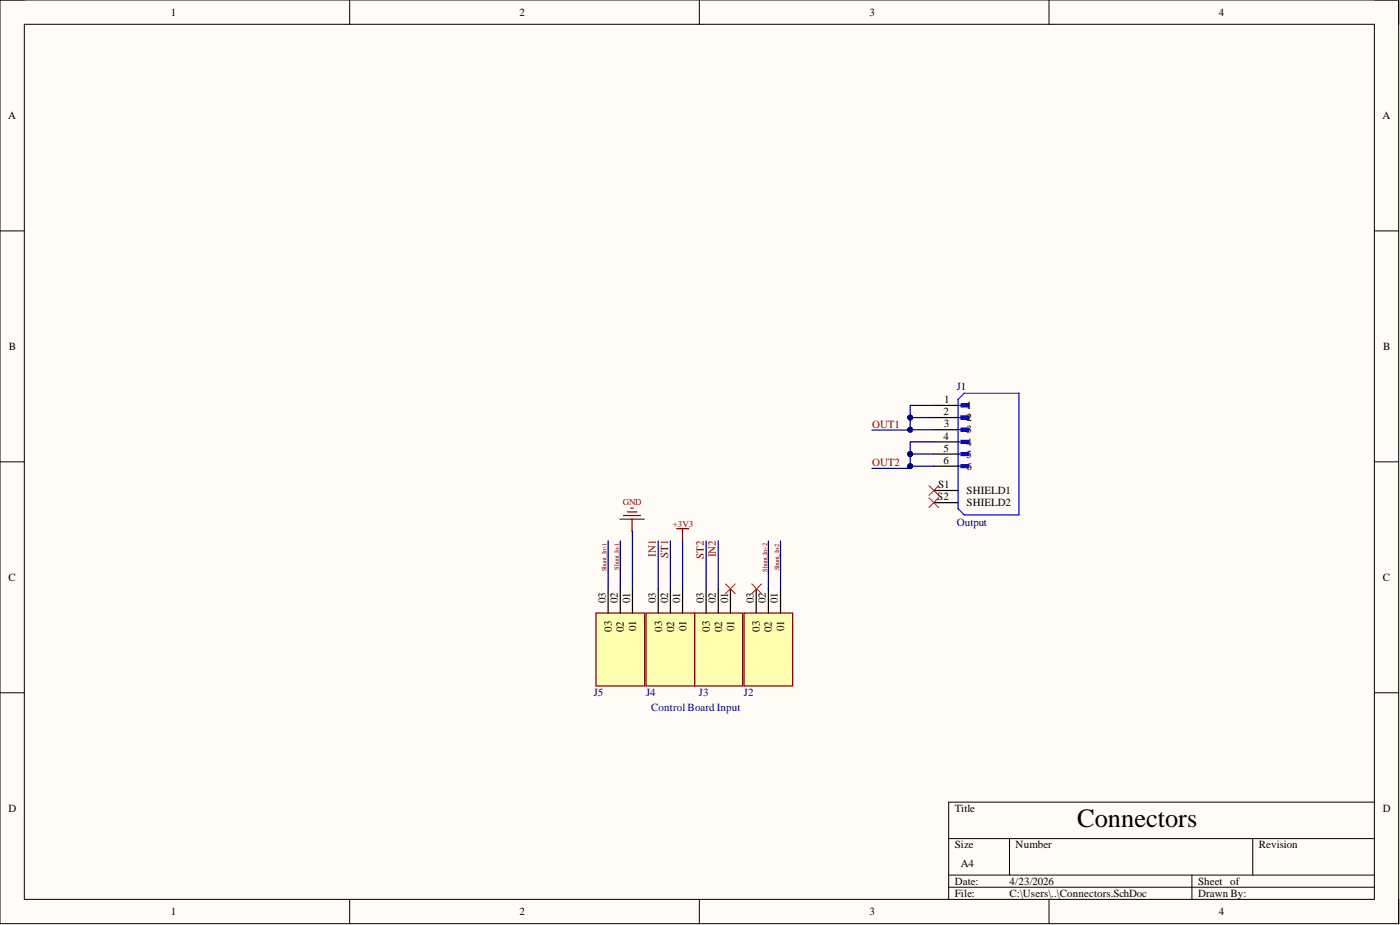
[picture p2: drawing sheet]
<svg xmlns="http://www.w3.org/2000/svg" width="292mm" height="193mm" viewBox="0 0 292 193" stroke-linecap="round" stroke-linejoin="round" font-family="sans-serif">
<path d="M0 0h291.8v192.7h-291.8z" fill-rule="evenodd" fill="#fffcf8"/>
<path d="M0 0h291.8v192.7h-291.8z" fill="none" stroke="#000" stroke-width=".21"/>
<path d="M5.1 5.1h281.7v182.5h-281.7z" fill-rule="evenodd" fill="#fffcf8"/>
<g fill="none" stroke="#000" stroke-width=".21">
<path d="M0 0h5.1M73 0v5.1M145.9 0v5.1M218.9 0v5.1M286.8 0h5v5.1M5.1 5.1h281.7v182.5h-281.7zM0 48.2h5.1M286.8 48.2h5M0 96.3h5.1M286.8 96.3h5M0 144.5h5.1M286.8 144.5h5"/>
<path d="M197.9 174.9h88.9M210.6 174.9v7.7M261.4 174.9v7.7M286.8 167.3h-88.9v20.3M73 187.6v5.1M145.9 187.6v5.1M197.9 182.6h88.9M197.9 185.1h88.9M218.9 187.6v5.1M248.7 182.6v5M291.8 187.6v5.1"/>
</g>
<path d="M200.5 84.3h1.6v.6h-1.6z" fill-rule="evenodd" fill="#00f"/>
<path d="M200.5 84.3h1.6v.6h-1.6z" fill="none" stroke="#00f" stroke-width=".25"/>
<path d="M200.5 86.8h1.6v.6h-1.6z" fill-rule="evenodd" fill="#00f"/>
<path d="M200.5 86.8h1.6v.6h-1.6z" fill="none" stroke="#00f" stroke-width=".25"/>
<path d="M200.5 86.8h1.6v.6h-1.6z" fill-rule="evenodd" fill="#00f"/>
<path d="M200.5 86.8h1.6v.6h-1.6z" fill="none" stroke="#00f" stroke-width=".25"/>
<path d="M200.5 89.3h1.6v.7h-1.6z" fill-rule="evenodd" fill="#00f"/>
<path d="M200.5 89.3h1.6v.7h-1.6z" fill="none" stroke="#00f" stroke-width=".25"/>
<path d="M200.5 91.9h1.6v.6h-1.6z" fill-rule="evenodd" fill="#00f"/>
<path d="M200.5 91.9h1.6v.6h-1.6z" fill="none" stroke="#00f" stroke-width=".25"/>
<path d="M200.5 94.4h1.6v.6h-1.6z" fill-rule="evenodd" fill="#00f"/>
<path d="M200.5 94.4h1.6v.6h-1.6z" fill="none" stroke="#00f" stroke-width=".25"/>
<path d="M200.5 96.9h1.6v.7h-1.6z" fill-rule="evenodd" fill="#00f"/>
<path d="M199.9 83.3l1.3-1.3h11.4v25.4h-11.4l-1.3-1.3zM199.9 84.6h1.9M199.9 87.1h1.9M199.9 89.6h1.9M199.9 92.2h1.9M199.9 94.7h1.9M199.9 97.3h1.9M200.5 96.9h1.6v.7h-1.6z" fill="none" stroke="#00f" stroke-width=".25"/>
<path d="M194.8 84.6h5.1M194.8 87.1h5.1M194.8 89.6h5.1M194.8 92.2h5.1M194.8 94.7h5.1M194.8 97.3h5.1M194.8 102.3h5.1M194.8 104.9h5.1" fill="none" stroke="#000" stroke-width=".25"/>
<path d="M193.8 103.8l2 2.1M193.8 101.3l2 2M195.8 103.8l-2 2.1M195.8 101.3l-2 2" fill="none" stroke="#f00" stroke-width=".21"/>
<path d="M155.2 127.9h10.2v15.2h-10.2z" fill-rule="evenodd" fill="#ffffb0"/>
<path d="M155.2 127.9h10.2v15.2h-10.2z" fill="none" stroke="#800000" stroke-width=".25"/>
<path d="M157.8 122.8v5.1M160.3 122.8v5.1M162.9 122.8v5.1" fill="none" stroke="#000" stroke-width=".25"/>
<path d="M144.8 127.9h10.1v15.2h-10.1z" fill-rule="evenodd" fill="#ffffb0"/>
<path d="M144.8 127.9h10.1v15.2h-10.1z" fill="none" stroke="#800000" stroke-width=".25"/>
<path d="M147.3 122.8v5.1M149.9 122.8v5.1M152.4 122.8v5.1" fill="none" stroke="#000" stroke-width=".25"/>
<path d="M134.8 127.9h10.1v15.2h-10.1z" fill-rule="evenodd" fill="#ffffb0"/>
<path d="M134.8 127.9h10.1v15.2h-10.1z" fill="none" stroke="#800000" stroke-width=".25"/>
<path d="M137.3 122.8v5.1M139.9 122.8v5.1M142.4 122.8v5.1" fill="none" stroke="#000" stroke-width=".25"/>
<path d="M124.3 127.9h10.2v15.2h-10.2z" fill-rule="evenodd" fill="#ffffb0"/>
<path d="M129.3 108.3h5.1M130.1 107.5h3.6M130.9 106.8h2M131.6 106h.5M131.9 108.3v2.5M141.1 110.3h2.6M142.4 110.3v2.5M124.3 127.9h10.2v15.2h-10.2z" fill="none" stroke="#800000" stroke-width=".25"/>
<path d="M126.9 122.8v5.1M129.4 122.8v5.1M132 122.8v5.1" fill="none" stroke="#000" stroke-width=".25"/>
<path d="M151.4 121.8l2 2M153.4 121.8l-2 2M156.8 121.8l2.1 2M158.9 121.8l-2.1 2" fill="none" stroke="#f00" stroke-width=".21"/>
<path d="M189.9 89.6l-8 .1" fill="none" stroke="#000080" stroke-width=".25"/>
<circle cx="189.9" cy="89.6" r=".51" fill="#000080"/>
<circle cx="189.9" cy="89.6" r=".51" fill="none" stroke="#000080" stroke-width=".21"/>
<path d="M194.8 84.6h-4.9v2.5h4.9" fill="none" stroke="#000080" stroke-width=".25"/>
<circle cx="189.9" cy="87.1" r=".51" fill="#000080"/>
<circle cx="189.9" cy="87.1" r=".51" fill="none" stroke="#000080" stroke-width=".21"/>
<path d="M189.9 87.1v2.5h4.9" fill="none" stroke="#000080" stroke-width=".25"/>
<circle cx="189.9" cy="89.6" r=".51" fill="#000080"/>
<circle cx="189.9" cy="89.6" r=".51" fill="none" stroke="#000080" stroke-width=".21"/>
<circle cx="189.9" cy="87.1" r=".51" fill="#000080"/>
<circle cx="189.9" cy="87.1" r=".51" fill="none" stroke="#000080" stroke-width=".21"/>
<path d="M189.9 94.7h4.9" fill="none" stroke="#000080" stroke-width=".25"/>
<circle cx="189.9" cy="94.7" r=".51" fill="#000080"/>
<circle cx="189.9" cy="94.7" r=".51" fill="none" stroke="#000080" stroke-width=".21"/>
<path d="M194.8 92.2h-4.9v2.5" fill="none" stroke="#000080" stroke-width=".25"/>
<circle cx="189.9" cy="94.7" r=".51" fill="#000080"/>
<circle cx="189.9" cy="94.7" r=".51" fill="none" stroke="#000080" stroke-width=".21"/>
<path d="M189.9 97.3v.4h-8" fill="none" stroke="#000080" stroke-width=".25"/>
<circle cx="189.9" cy="97.3" r=".51" fill="#000080"/>
<circle cx="189.9" cy="97.3" r=".51" fill="none" stroke="#000080" stroke-width=".21"/>
<path d="M189.9 94.7v2.6h4.9" fill="none" stroke="#000080" stroke-width=".25"/>
<circle cx="189.9" cy="97.3" r=".51" fill="#000080"/>
<circle cx="189.9" cy="97.3" r=".51" fill="none" stroke="#000080" stroke-width=".21"/>
<circle cx="189.9" cy="94.7" r=".51" fill="#000080"/>
<circle cx="189.9" cy="94.7" r=".51" fill="none" stroke="#000080" stroke-width=".21"/>
<path d="M126.9 112.8v10M129.4 112.8v10M131.9 110.8l.1 12M137.3 112.8v10M139.9 112.8v10M142.4 112.8v10M147.3 112.8v10M149.9 112.8v10M160.3 112.8v10M162.9 112.8v10" fill="none" stroke="#000080" stroke-width=".25"/>
<text font-size="5.5" x="224.7" y="172.6">Connectors</text>
<g font-size="2.3">
<text x="35.6" y="3.3">1</text>
<text x="108.4" y="3.3">2</text>
<text x="181.4" y="3.3">3</text>
<text x="254.3" y="3.3">4</text>
<text x="1.7" y="24.8">A</text>
<text x="288.4" y="24.8">A</text>
<text x="1.9" y="73">B</text>
<text x="288.6" y="73">B</text>
<text x="196.8" y="86.6">2</text>
<text x="196.9" y="89.2">3</text>
<text x="197" y="84.1">1</text>
<text x="201.7" y="85.4">1</text>
<text x="201.7" y="87.9">2</text>
<text x="196.8" y="91.7">4</text>
<text x="196.8" y="94.2">5</text>
<text x="201.7" y="90.4">3</text>
<text x="201.7" y="93">4</text>
<text x="201.7" y="95.5">5</text>
<text x="195.7" y="101.8">S1</text>
<text x="196.8" y="96.8">6</text>
<text x="201.7" y="98">6</text>
<text x="195.6" y="104.4">S2</text>
<text x="201.7" y="103.1">SHIELD1</text>
<text x="201.7" y="105.6">SHIELD2</text>
<text x="1.8" y="121.2">C</text>
<text x="126.4" y="125.8" transform="rotate(-90 126.4 125.8)">03</text>
<text x="128.9" y="125.8" transform="rotate(-90 128.9 125.8)">02</text>
<text x="131.4" y="125.8" transform="rotate(-90 131.4 125.8)">01</text>
<text x="136.9" y="125.8" transform="rotate(-90 136.9 125.8)">03</text>
<text x="139.4" y="125.8" transform="rotate(-90 139.4 125.8)">02</text>
<text x="141.9" y="125.8" transform="rotate(-90 141.9 125.8)">01</text>
<text x="146.8" y="125.8" transform="rotate(-90 146.8 125.8)">03</text>
<text x="149.4" y="125.8" transform="rotate(-90 149.4 125.8)">02</text>
<text x="151.9" y="125.8" transform="rotate(-90 151.9 125.8)">01</text>
<text x="157.2" y="125.8" transform="rotate(-90 157.2 125.8)">03</text>
<text x="159.8" y="125.8" transform="rotate(-90 159.8 125.8)">02</text>
<text x="162.3" y="125.8" transform="rotate(-90 162.3 125.8)">01</text>
<text x="288.5" y="121.2">C</text>
<text x="127.6" y="131.8" transform="rotate(-90 127.6 131.8)">03</text>
<text x="130.2" y="131.8" transform="rotate(-90 130.2 131.8)">02</text>
<text x="132.7" y="131.7" transform="rotate(-90 132.7 131.7)">01</text>
<text x="138.1" y="131.8" transform="rotate(-90 138.1 131.8)">03</text>
<text x="140.7" y="131.8" transform="rotate(-90 140.7 131.8)">02</text>
<text x="143.2" y="131.7" transform="rotate(-90 143.2 131.7)">01</text>
<text x="148.1" y="131.8" transform="rotate(-90 148.1 131.8)">03</text>
<text x="150.7" y="131.8" transform="rotate(-90 150.7 131.8)">02</text>
<text x="153.2" y="131.7" transform="rotate(-90 153.2 131.7)">01</text>
<text x="158.5" y="131.8" transform="rotate(-90 158.5 131.8)">03</text>
<text x="161.1" y="131.8" transform="rotate(-90 161.1 131.8)">02</text>
<text x="163.6" y="131.7" transform="rotate(-90 163.6 131.7)">01</text>
<text x="1.8" y="169.4">D</text>
<text x="199.2" y="169.4">Title</text>
<text x="288.5" y="169.4">D</text>
<text x="199.2" y="177">Size</text>
<text x="211.9" y="177">Number</text>
<text x="262.6" y="177">Revision</text>
<text x="199.2" y="184.6">Date:</text>
<text x="200.5" y="180.8">A4</text>
<text x="210.6" y="184.6">4/23/2026</text>
<text x="250" y="184.6">Sheet of</text>
<text x="35.6" y="190.9">1</text>
<text x="108.4" y="190.9">2</text>
<text x="181.4" y="190.9">3</text>
<text x="199.2" y="187.1">File:</text>
<text x="210.6" y="187.1">C:\Users\..\Connectors.SchDoc</text>
<text x="250" y="187.1">Drawn By:</text>
<text x="254.3" y="190.9">4</text>
</g>
<g font-size="2.3" fill="#000080">
<text x="199.6" y="81.3">J1</text>
<text x="199.6" y="109.7">Output</text>
<text x="123.9" y="145.3">J5</text>
<text x="134.8" y="145.3">J4</text>
<text x="135.8" y="148.2">Control Board Input</text>
<text x="145.8" y="145.3">J3</text>
<text x="155.2" y="145.1">J2</text>
</g>
<g font-size="2.3" fill="#800000">
<text x="181.9" y="89.2">OUT1</text>
<text x="181.9" y="97.2">OUT2</text>
<text x="136.9" y="116.1" transform="rotate(-90 136.9 116.1)">IN1</text>
<text x="139.4" y="116.4" transform="rotate(-90 139.4 116.4)">ST1</text>
<text x="146.8" y="116.5" transform="rotate(-90 146.8 116.5)">ST2</text>
<text x="149.4" y="116.3" transform="rotate(-90 149.4 116.3)">IN2</text>
</g>
<g font-size="1.9" fill="#800000">
<text x="129.9" y="105.4">GND</text>
<text x="140.4" y="109.9">+3V3</text>
</g>
<g font-size="1.4" fill="#800000">
<text x="126.5" y="119.2" transform="rotate(-90 126.5 119.2)">Shunt_In+1</text>
<text x="129.1" y="118.8" transform="rotate(-90 129.1 118.8)">Shunt_In-1</text>
<text x="160" y="119.3" transform="rotate(-90 160 119.3)">Shunt_In+2</text>
<text x="162.6" y="119" transform="rotate(-90 162.6 119)">Shunt_In-2</text>
</g>
</svg>
